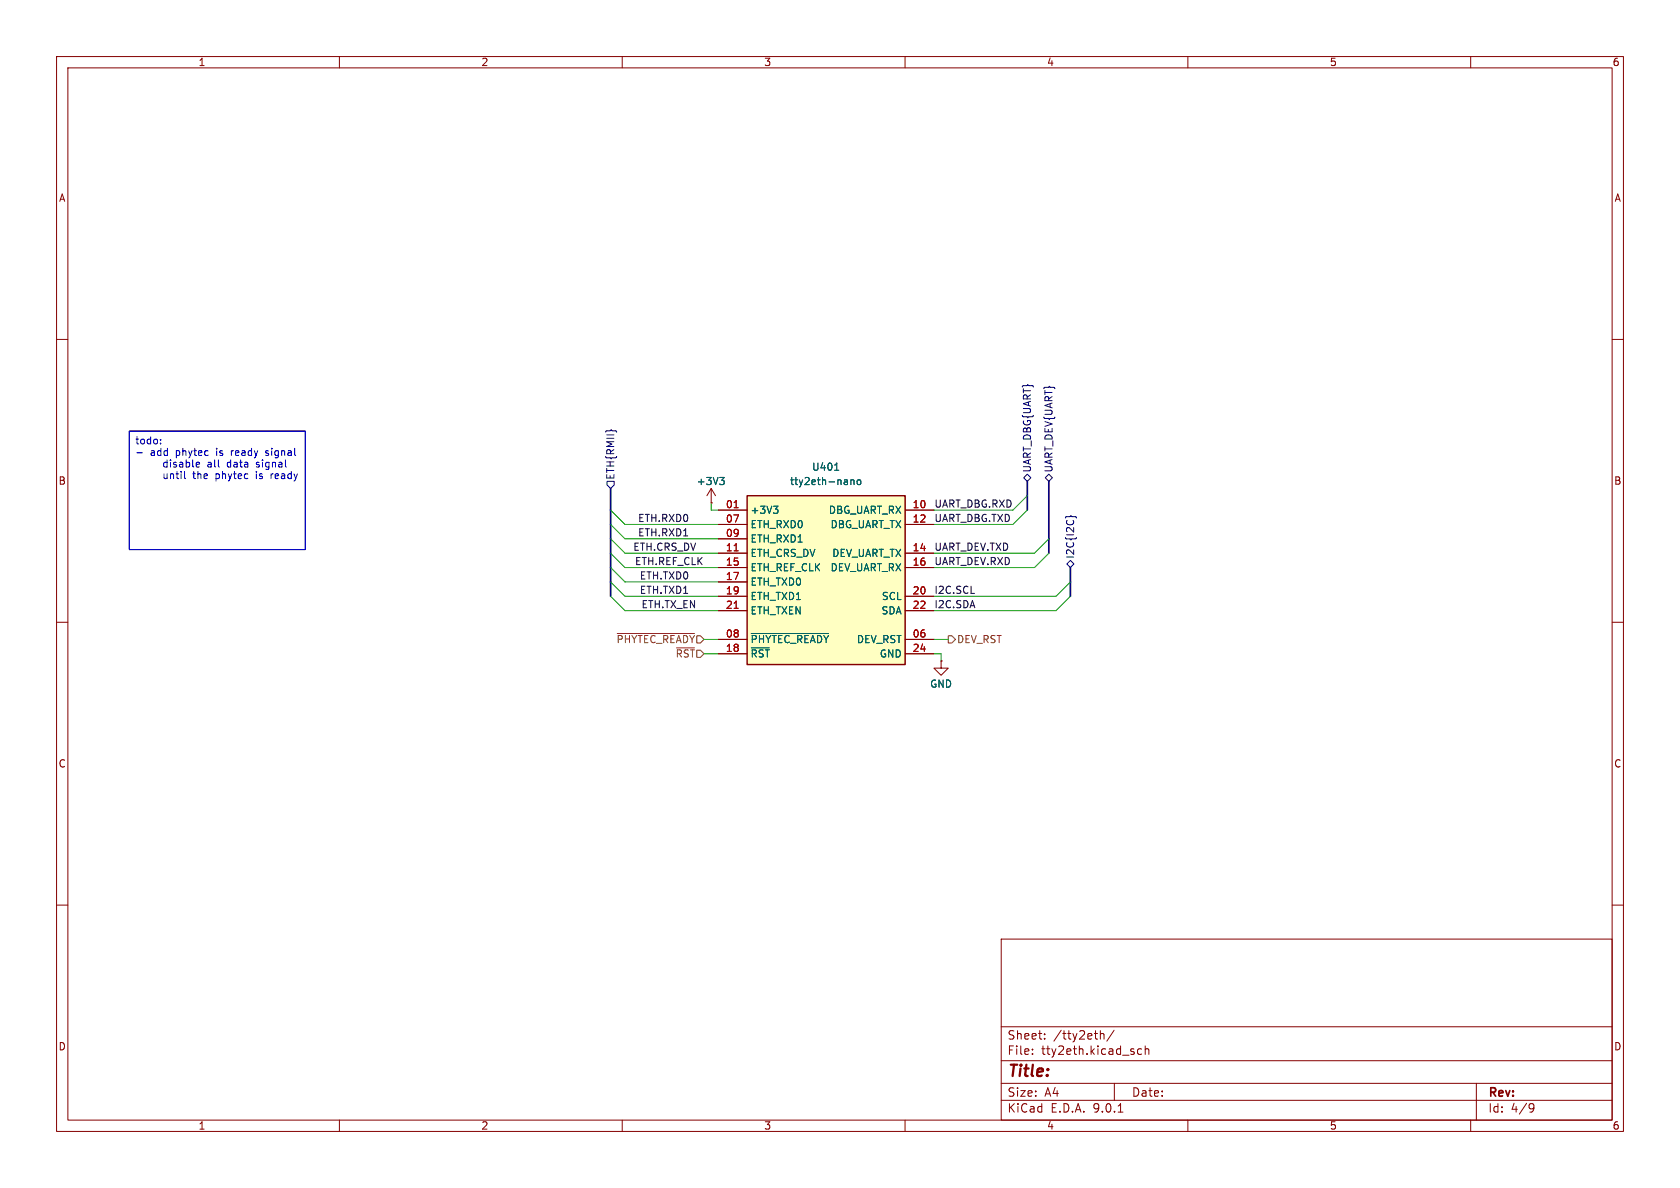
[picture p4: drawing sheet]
<svg xmlns="http://www.w3.org/2000/svg" width="297mm" height="210mm" viewBox="0 0 297 210" stroke-linecap="round" stroke-linejoin="round" font-family="sans-serif">
<g fill="none" stroke="#840000" stroke-width=".18">
<path d="M10 10h277v190h-277zM12 12h273v186h-273zM60 10v2M110 10v2M160 10v2M210 10v2M260 10v2M10 60h2M285 60h2M10 110h2M285 110h2M10 160h2"/>
<path d="M177 166h108v32h-108zM285 160h2M60 198v2M110 198v2M160 198v2M177 194.5h108M177 191.5h108M177 187.5h108M177 181.5h108M182.5 186.3v.1M182.5 185.5v.1M184.7 183.6v.1"/>
<path d="M184.7 182.8v.1M194.5 182.2v1.5M194.5 182.8l.2-.1 .4 .1 .1 .9M197 182.1l-1.3 2M197 191.5v3M197.7 196.6h.8M201.8 185.5l-.4-.1-.3 .3v.4l.1 .2h.6M202.5 185.5l.2-.1 .3 .1 .1 .9M202.5 184.9v1.5M210 198v2M260 198v2M261 191.5v6.5"/>
<path d="M270.6 195.1l.5 .1a.99 .99 0 0 1-.4 1.4h-.2M271.2 195.7l-.3 .3h-.3"/>
</g>
<path d="M132.1 87.6h27.9v29.9h-27.9z" fill="#ffffc2"/>
<path d="M132.1 87.6h27.9v29.9h-27.9z" fill="none" stroke="#840000" stroke-width=".25"/>
<g fill="none" stroke="#840000" stroke-width=".18">
<path d="M125.7 88.9h.1M125.7 86.4l-.7 1.2M125.7 86.4l.8 1.2M125.7 86.4v2.5M127 92.7h5.1M127 95.3h5.1M127 97.8h5.1M127 90.2h5.1M160 92.7h5.1M160 97.8h5.1M160 90.2h5.1M127 100.3h5.1"/>
<path d="M127 102.9h5.1M127 105.4h5.1M127 108h5.1M127 113h5.1M127 115.6h5.1M160 100.3h5.1M160 105.4h5.1M160 108h5.1M160 113h5.1M160 115.6h5.1M166.4 116.8v1.3h1.2l-1.2 1.3-1.3-1.3h1.3M166.4 116.8h.1"/>
</g>
<path d="M129.8 97.4h.7M129.8 89.8h.7M129.8 107.5h.7" fill="none" stroke="#a90000" stroke-width=".18"/>
<path d="M127.2 84.4h.8l-.4 .5M127.8 84.9l.2 .2v.3l-.2 .3M136.7 89.5h.8l-.4 .5M137.3 90l.2 .2v.3l-.2 .2M147.6 83.1h.7M150.4 84.8v.9M150.4 84.9l.2-.1 .3 .1 .1 .8M151.6 84.9l.2-.1 .3 .1 .1 .5-.1 .2-.3 .1-.2-.2zM132.8 112h13.7M132.8 114.5h3.2" fill="none" stroke="#006464" stroke-width=".18"/>
<path d="M107.3 85.1h1.3v.6l-.7 .7-.6-.7zM181 84.5l.6-.7 .6 .7-.6 .6zM185.4 83.8l.7 .7-.7 .6-.6-.6zM188.4 91.6l.1-.3h.6l.2-.2 .2 .2h.6l.2 .3M188.6 99.7l.6-.6 .7 .6-.7 .6z" fill="none" stroke="#000084" stroke-width=".18"/>
<path d="M109.1 112h13.7M119.6 114.5h3.2M167.6 112.4h.7l.6 .6-.6 .7h-.7z" fill="none" stroke="#725600" stroke-width=".18"/>
<path d="M107.9 86.4v19M181.6 85.1v5.1M185.4 85.1v12.7M189.2 100.3v5.1" fill="none" stroke="#000084" stroke-width=".3"/>
<g fill="none" stroke="#009600" stroke-width=".18">
<path d="M107.9 92.7l2.6 2.6h16.5M107.9 97.8l2.6 2.5h16.5M107.9 95.3l2.6 2.5h16.5M107.9 90.2l2.6 2.5h16.5M125.7 88.9v1.3h1.3M181.6 87.6l-2.5 2.6h-14M181.6 90.2l-2.5 2.5h-14M185.4 97.8l-2.5 2.5h-17.8M185.4 95.3l-2.5 2.5h-17.8M107.9 105.4l2.6 2.6h16.5M107.9 102.9l2.6 2.5h16.5M107.9 100.3l2.6 2.6h16.5"/>
<path d="M124.5 115.6h2.5M124.5 113h2.5M165.1 115.6h1.3v1.2M165.1 113h2.5M189.2 105.4l-2.5 2.6h-21.6M189.2 102.9l-2.5 2.5h-21.6"/>
</g>
<g fill="none" stroke="#0000c2" stroke-width=".18">
<path d="M22.9 76.2h31.1v21h-31.1zM28.4 78.4v.1M28.4 77.7v.1M47.1 79.7l-.1 .2 .1 .2M24.2 80h1M29 83.8l.1 .7 .3 .1 .1-.1M29.5 83.8v.8M30.1 81.3v.1M30.1 81.7v.9M30.1 83.8v.8M30.1 83.9l.2-.1h.3l.1 .8M30.7 81.9v.2l.5 .2-.2 .3-.3-.1"/>
<path d="M31.1 83.8h.5M31.3 83.3v1.1l.3 .2M32 83.3v.2M32 83.8v.8M32.3 82l-.4 .1-.2 .2 .2 .3 .4-.1M32.3 81.9v.7M32.6 83.3v1.1l.2 .2M32.9 81.3v1.3M33.5 81.8v.6l-.2 .2-.4-.1M34.1 81.3v1.1l.2 .2M34.7 81.9v.6h.5M35.3 81.9v.1l-.6 .1"/>
<path d="M47 80.5h.1"/>
</g>
<text font-size="2.8" fill="#840000" x="178" y="190.9">Title:</text>
<g font-size="2.1" fill="#840000">
<text x="178" y="184">Sheet:</text>
<text x="186.2" y="184">/tty2eth/</text>
<text x="178" y="186.7">File:</text>
<text x="184.1" y="186.7">tty2eth.kicad_sch</text>
<text x="178" y="196.9">KiCad</text>
<text x="178" y="194.1">Size:</text>
<text x="184.7" y="194.1">A4</text>
<text x="185.7" y="196.9">E.D.A.</text>
<text x="193.3" y="196.9">9.0.1</text>
<text x="200" y="194.1">Date:</text>
<text x="263" y="194.3">Rev:</text>
<text x="263" y="196.9">Id:</text>
<text x="267.1" y="196.9">4/9</text>
</g>
<g font-size="1.8" fill="#840000">
<text x="35" y="11.9">1</text>
<text x="85" y="11.9">2</text>
<text x="135" y="11.9">3</text>
<text x="185" y="11.9">4</text>
<text x="235" y="11.9">5</text>
<text x="285" y="11.9">6</text>
<text x="10.3" y="35.9">A</text>
<text x="285.3" y="35.9">A</text>
<text x="10.3" y="85.9">B</text>
<text x="285.3" y="85.9">B</text>
<text x="10.3" y="135.9">C</text>
<text x="285.3" y="135.9">C</text>
<text x="10.3" y="185.9">D</text>
<text x="285.3" y="185.9">D</text>
<text x="35" y="199.9">1</text>
<text x="85" y="199.9">2</text>
<text x="135" y="199.9">3</text>
<text x="185" y="199.9">4</text>
<text x="235" y="199.9">5</text>
<text x="285" y="199.9">6</text>
</g>
<g font-size="1.8" fill="#0000c2">
<text x="23.8" y="78.9">todo:</text>
<text x="23.8" y="83">disable</text>
<text x="26.6" y="80.9">add</text>
<text x="31.2" y="80.9">phytec</text>
<text x="36.6" y="83">all</text>
<text x="38.5" y="80.9">is</text>
<text x="40.2" y="83">data</text>
<text x="41.3" y="80.9">ready</text>
<text x="45.6" y="83">signal</text>
<text x="47.6" y="80.9">signal</text>
<text x="34.1" y="85">the</text>
<text x="38.2" y="85">phytec</text>
<text x="45.5" y="85">is</text>
<text x="48.3" y="85">ready</text>
</g>
<g font-size="1.8" fill="#006464">
<text x="143.5" y="83.4">U401</text>
<text x="123.1" y="86">+3V3</text>
<text x="139.6" y="86">tty2eth-nano</text>
<text x="132.6" y="93.6">ETH_RXD0</text>
<text x="132.6" y="91">+3V3</text>
<text x="146.4" y="91">DBG_UART_RX</text>
<text x="146.7" y="93.6">DBG_UART_TX</text>
<text x="132.6" y="96.1">ETH_RXD1</text>
<text x="132.6" y="98.7">ETH_CRS_DV</text>
<text x="132.6" y="101.2">ETH_REF_CLK</text>
<text x="146.7" y="101.2">DEV_UART_RX</text>
<text x="147" y="98.7">DEV_UART_TX</text>
<text x="132.6" y="103.7">ETH_TXD0</text>
<text x="132.6" y="106.3">ETH_TXD1</text>
<text x="155.8" y="106.3">SCL</text>
<text x="132.6" y="108.8">ETH_TXEN</text>
<text x="132.6" y="113.9">~{PHYTEC_READY}</text>
<text x="151.4" y="113.9">DEV_RST</text>
<text x="155.7" y="108.8">SDA</text>
<text x="132.6" y="116.4">~{RST}</text>
<text x="155.4" y="116.4">GND</text>
<text x="164.3" y="121.8">GND</text>
</g>
<g font-size="1.8" fill="#000084">
<text x="182.5" y="83.6" transform="rotate(-90 182.5 83.6)">UART_DBG{UART}</text>
<text x="186.3" y="83.6" transform="rotate(-90 186.3 83.6)">UART_DEV{UART}</text>
<text x="108.8" y="84.9" transform="rotate(-90 108.8 84.9)">ETH{RMII}</text>
<text x="190.1" y="98.9" transform="rotate(-90 190.1 98.9)">I2C{I2C}</text>
</g>
<g font-size="1.8" fill="#a90000">
<text x="128.2" y="89.9">01</text>
<text x="161.2" y="89.9">10</text>
<text x="128.2" y="92.5">07</text>
<text x="128.2" y="95">09</text>
<text x="161.2" y="92.5">12</text>
<text x="128.2" y="97.5">11</text>
<text x="128.2" y="100.1">15</text>
<text x="161.2" y="97.5">14</text>
<text x="161.2" y="100.1">16</text>
<text x="128.2" y="102.6">17</text>
<text x="128.2" y="105.2">19</text>
<text x="128.2" y="107.7">21</text>
<text x="161.2" y="105.2">20</text>
<text x="161.2" y="107.7">22</text>
<text x="128.2" y="112.8">08</text>
<text x="161.2" y="112.8">06</text>
<text x="128.2" y="115.3">18</text>
<text x="161.2" y="115.3">24</text>
</g>
<g font-size="1.8" fill="#0f0f0f">
<text x="165.1" y="89.8">UART_DBG.RXD</text>
<text x="112.7" y="92.4">ETH.RXD0</text>
<text x="112.7" y="94.9">ETH.RXD1</text>
<text x="165.1" y="92.4">UART_DBG.TXD</text>
<text x="111.9" y="97.4">ETH.CRS_DV</text>
<text x="112.2" y="100">ETH.REF_CLK</text>
<text x="165.1" y="97.4">UART_DEV.TXD</text>
<text x="165.1" y="100">UART_DEV.RXD</text>
<text x="113" y="102.5">ETH.TXD0</text>
<text x="113" y="105.1">ETH.TXD1</text>
<text x="113.3" y="107.6">ETH.TX_EN</text>
<text x="165.1" y="107.6">I2C.SDA</text>
<text x="165.1" y="105.1">I2C.SCL</text>
</g>
<g font-size="1.8" fill="#725600">
<text x="108.9" y="113.9">~{PHYTEC_READY}</text>
<text x="169.1" y="113.9">DEV_RST</text>
<text x="119.3" y="116.4">~{RST}</text>
</g>
</svg>
